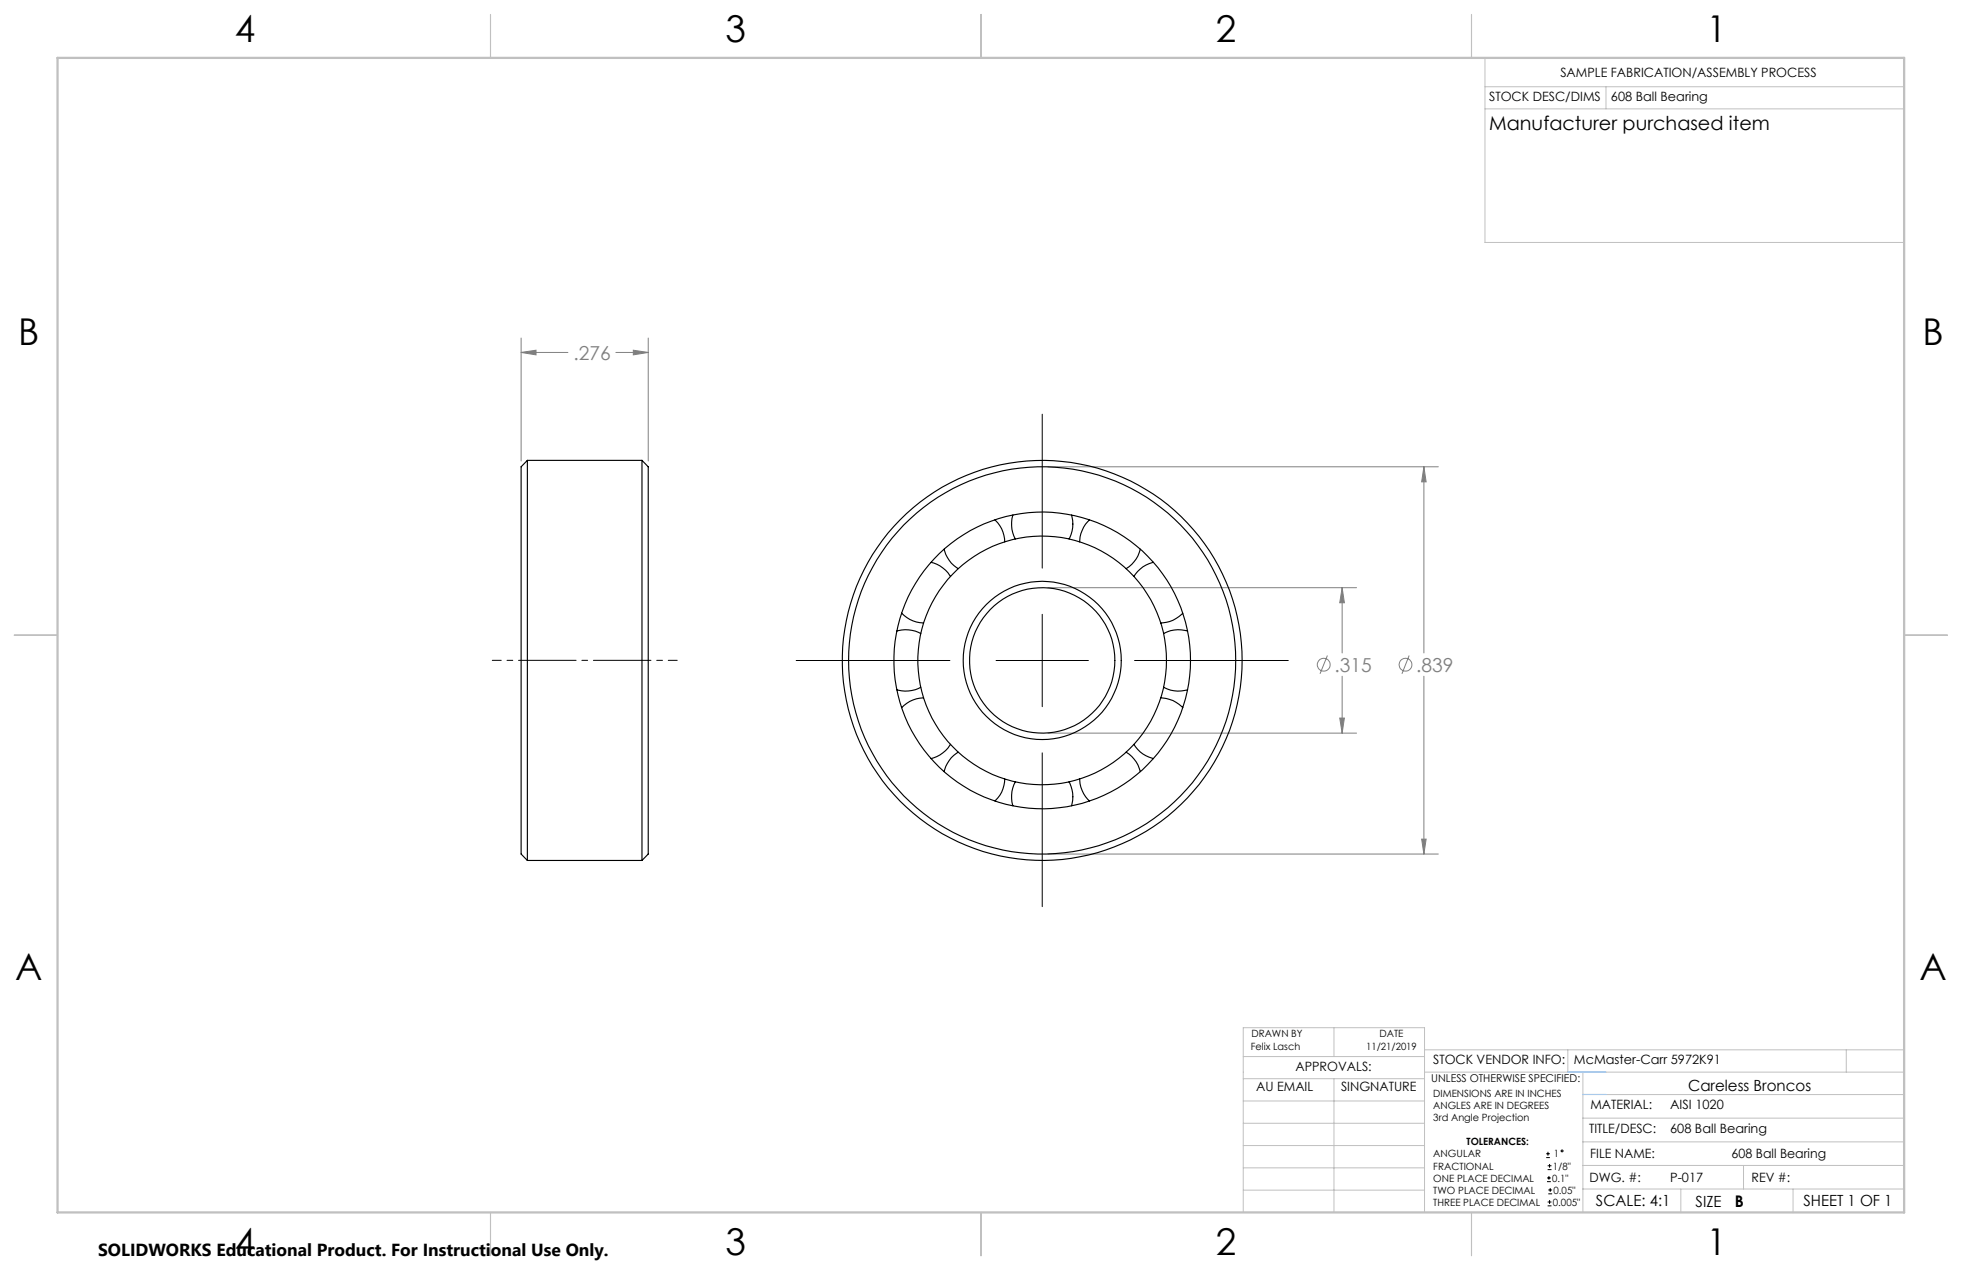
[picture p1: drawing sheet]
<svg xmlns="http://www.w3.org/2000/svg" width="432mm" height="279mm" viewBox="0 0 432 279" stroke-linecap="round" stroke-linejoin="round" font-family="sans-serif">
<g fill="none" stroke="#808080" stroke-width=".22">
<path d="M114.7 74.4v27M114.7 77.5h10.3M114.7 77.5l3.3-.5v1.1zM135.5 77.5h7.2M139.4 77l3.3 .5-3.3 .6zM142.7 74.4v27M230.6 102.7h85.9M313.4 102.7v41M313.4 102.7l.5 3.3h-1zM230.6 129.3h68M295.4 129.3l.5 3.3h-1zM295.4 129.3v14.4"/>
<path d="M292.1 144.2l-1.6 4M294.9 158h1l-.5 3.3zM295.4 148.8v12.5M310.1 144.2l-1.6 4M313.4 148.8v39.1M230.6 161.3h68M230.6 187.9h85.9M312.9 184.6h1l-.5 3.3z"/>
<circle cx="291.3" cy="146.2" r="1.41"/>
<circle cx="309.3" cy="146.2" r="1.4"/>
</g>
<g fill="none" stroke="#000" stroke-width=".22">
<path d="M229.4 91.1v33.9M229.4 135.1v20.4M175.2 145.3h33.9M219.2 145.3h20.3M249.7 145.3h33.8M229.4 165.6v33.9M340.3 254.7h.8M340.3 253.8h.8M340.5 260h.8M340.5 259.2h.8M340.6 257.3h.9M340.6 256.5h.9"/>
<path d="M340.7 253.4v.8M340.9 258.7v.8M341 256.1v.8M340.6 265.3h.9M340.6 264.4h.9M340.7 262.6h.9M340.7 261.8h.9M341 264v.9M341.2 261.4v.8"/>
<circle cx="343.8" cy="253.2" r=".2"/>
</g>
<path d="M116.1 145.3h-7.8M141.3 145.3h7.7" fill="none" stroke="#000" stroke-width=".22" stroke-dasharray="15.2 1.3 1.3 1.3" stroke-dashoffset="13.3"/>
<path d="M116.1 145.3h25.2" fill="none" stroke="#000" stroke-width=".22" stroke-dasharray="15.2 1.3 1.3 1.3" stroke-dashoffset="4.5"/>
<g fill="none" stroke="#c0c0c0" stroke-width=".22">
<path d="M326.8 19.1h92.3M326.8 12.7v40.6h92.3M353.4 19.1v4.9M326.8 24h92.3M273.6 232.4h39.9M273.6 237.3h39.9M293.6 226.1v6.3M293.6 237.3v29.4M313.5 235.9h105.6M313.5 231h105.6M345.1 231v4.9M348.4 235.9v30.9"/>
<path d="M406.3 231v4.9M273.6 242.2h39.9M273.6 247.1h39.9M273.6 252h39.9M273.6 256.9h39.9M348.4 246h70.7M348.4 256.4h70.7M348.4 251.2h70.7M348.4 240.8h70.7M383.7 256.4v5.2M273.6 261.8h39.9M313.5 266.7v-40.6h-39.9v40.6h74.4"/>
<path d="M348.4 261.6h70.7M369.9 261.6v5.2M394.6 261.6v5.2"/>
</g>
<path d="M108 3.2v9.5M215.9 3.2v9.5M323.8 3.2v9.5M3.1 139.7h9.6M419.1 139.7h9.5M108 266.7v9.6M215.9 266.7v9.6M323.8 266.7v9.6" fill="none" stroke="#c0c0c0" stroke-width=".25"/>
<path d="M12.7 12.7h406.4v254h-406.4z" fill="none" stroke="#c0c0c0" stroke-width=".5"/>
<path d="M345.1 235.9h8.3M348.4 240.8h5" fill="none" stroke="#53a9ff" stroke-width=".22"/>
<path d="M313.4 102.7l.5 3.3h-1zM312.9 184.6h1l-.5 3.3zM295.4 129.3l.5 3.3h-1zM294.9 158h1l-.5 3.3zM114.7 77.5l3.3-.5v1.1zM139.4 77l3.3 .5-3.3 .6z" fill="#808080"/>
<g fill="none" stroke="#000" stroke-width=".25">
<path d="M116.1 101.3l-1.4 1.4v85.2l1.4 1.4M116.1 101.3v88M116.1 101.3h25.2M141.3 101.3v88M141.3 101.3l1.4 1.4v85.2l-1.4 1.4M219 114.4a6.6 6.6 0 0 1 2.1 4.8M222.9 113.3a6.9 6.9 0 0 0 .5 5.3M235.8 113.3a6.7 6.7 0 0 1-.5 5.3M239.8 114.4a7 7 0 0 0-2.2 4.8M197.4 138.8a7 7 0 0 1 5.2 .6M198.4 134.9a6.8 6.8 0 0 0 4.9 2.2M204.9 123.7a6.9 6.9 0 0 1 4.3 3.1"/>
<path d="M207.8 120.8a6.7 6.7 0 0 0 3.1 4.3M251 120.8a6.9 6.9 0 0 1-3.2 4.3M253.9 123.7a6.5 6.5 0 0 0-4.3 3.1M260.3 134.9a6.7 6.7 0 0 1-4.9 2.2M261.4 138.8a6.9 6.9 0 0 0-5.3 .6M202.6 151.2a7 7 0 0 1-5.2 .6M203.3 153.5a6.8 6.8 0 0 0-4.9 2.2M255.4 153.5a6.7 6.7 0 0 1 4.9 2.2M256.1 151.2a6.9 6.9 0 0 0 5.3 .6M209.2 163.8a7.1 7.1 0 0 1-4.3 3.1M210.9 165.5a6.7 6.7 0 0 0-3.1 4.3M221.1 171.4a6.4 6.4 0 0 1-2.1 4.8"/>
<path d="M223.4 172a6.9 6.9 0 0 0-.5 5.3M235.3 172a6.7 6.7 0 0 1 .5 5.3M237.6 171.4a6.9 6.9 0 0 0 2.2 4.8M247.8 165.5a6.9 6.9 0 0 1 3.2 4.3M249.6 163.8a6.7 6.7 0 0 0 4.3 3.1M116.1 189.3h25.2"/>
<circle cx="229.4" cy="145.3" r="16"/>
<circle cx="229.4" cy="145.3" r="44"/>
<circle cx="229.4" cy="145.3" r="27.4"/>
<circle cx="229.4" cy="145.3" r="42.6"/>
<circle cx="229.4" cy="145.3" r="32.6"/>
<circle cx="229.4" cy="145.3" r="17.4"/>
</g>
<g font-size="8.1">
<text x="51.7" y="9.3">4</text>
<text x="159.7" y="9.3">3</text>
<text x="267.6" y="9.3">2</text>
<text x="375.6" y="9.3">1</text>
<text x="4" y="76">B</text>
<text x="423.1" y="76">B</text>
<text x="3.3" y="215.7">A</text>
<text x="422.4" y="215.7">A</text>
<text x="51.7" y="276">4</text>
<text x="159.7" y="276">3</text>
<text x="267.6" y="276">2</text>
<text x="375.6" y="276">1</text>
</g>
<text font-size="4.2" x="327.7" y="28.5">Manufacturer purchased item</text>
<g font-size="4.2" fill="#808080">
<text x="126.2" y="79.1">.276</text>
<text x="293.7" y="147.8">.315</text>
<text x="311.7" y="147.8">.839</text>
</g>
<text font-size="3.8" x="21.6" y="276.3">SOLIDWORKS Educational Product. For Instructional Use Only.</text>
<text font-size="3.5" x="381.8" y="265.6">B</text>
<g font-size="3.4">
<text x="371.5" y="240.1">Careless Broncos</text>
<text x="351.2" y="265.2">SCALE: 4:1</text>
<text x="373.2" y="265.6">SIZE</text>
<text x="396.9" y="265.2">SHEET 1 OF 1</text>
</g>
<g font-size="2.8">
<text x="343.4" y="16.9">SAMPLE FABRICATION/ASSEMBLY PROCESS</text>
<text x="327.7" y="22.3">STOCK DESC/DIMS</text>
<text x="354.5" y="22.2">608 Ball Bearing</text>
<text x="285.1" y="235.7">APPROVALS:</text>
<text x="315.4" y="234.1">STOCK VENDOR INFO:</text>
<text x="346.4" y="234.1">McMaster-Carr 5972K91</text>
<text x="276.4" y="240.1">AU EMAIL</text>
<text x="295.1" y="240.1">SINGNATURE</text>
<text x="350" y="244.1">MATERIAL:</text>
<text x="367.6" y="244.1">AISI 1020</text>
<text x="349.7" y="249.2">TITLE/DESC:</text>
<text x="367.6" y="249.2">608 Ball Bearing</text>
<text x="350" y="254.7">FILE NAME:</text>
<text x="381.1" y="254.8">608 Ball Bearing</text>
<text x="349.8" y="260">DWG. #:</text>
<text x="367.6" y="260">P-017</text>
<text x="385.5" y="260">REV #:</text>
</g>
<text font-size="2.4" x="315" y="238.1">UNLESS OTHERWISE SPECIFIED:</text>
<g font-size="2.2">
<text x="275.3" y="231.1">Felix Lasch</text>
<text x="275.4" y="228.2">DRAWN BY</text>
<text x="300.7" y="231.1">11/21/2019</text>
<text x="303.6" y="228.2">DATE</text>
<text x="315.4" y="241.4">DIMENSIONS ARE IN INCHES</text>
<text x="315.4" y="244">ANGLES ARE IN DEGREES</text>
<text x="315.4" y="246.7">3rd Angle Projection</text>
<text x="322.8" y="252">TOLERANCES:</text>
<text x="315.4" y="254.6">ANGULAR</text>
<text x="315.4" y="257.3">FRACTIONAL</text>
<text x="341.8" y="257.3">1/8&quot;</text>
<text x="342" y="254.6">1</text>
<text x="315.4" y="262.6">TWO PLACE DECIMAL</text>
<text x="315.4" y="260">ONE PLACE DECIMAL</text>
<text x="341.6" y="260">0.1&quot;</text>
<text x="341.9" y="262.6">0.05&quot;</text>
<text x="315.4" y="265.3">THREE PLACE DECIMAL</text>
<text x="341.8" y="265.3">0.005&quot;</text>
</g>
</svg>
